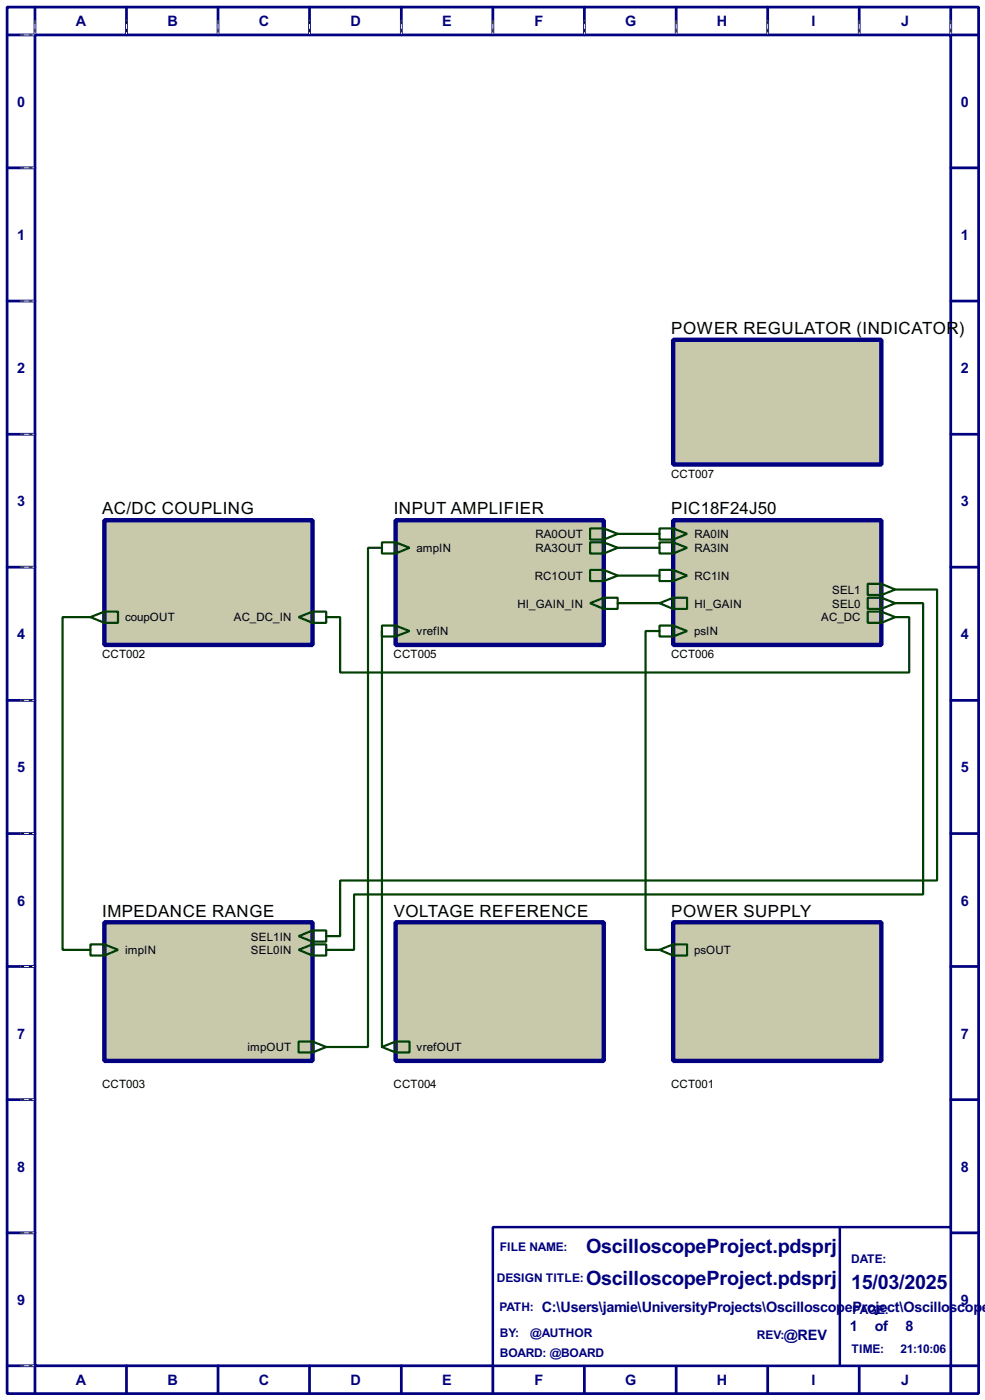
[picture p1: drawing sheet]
<svg xmlns="http://www.w3.org/2000/svg" width="180mm" height="256mm" viewBox="0 0 180 256" stroke-linecap="round" stroke-linejoin="round" font-family="sans-serif">
<g fill="none" stroke="#000080" stroke-width=".5">
<path d="M1.3 1.3h177.8v254h-177.8zM6.4 6.4h167.6v243.8h-167.6zM6.4 1.3v5.1h-5.1M23.2 1.3v5.1M39.9 1.3v5.1M56.7 1.3v5.1M73.5 1.3v5.1M90.2 1.3v5.1M107 1.3v5.1M123.8 1.3v5.1M140.5 1.3v5.1M157.3 1.3v5.1"/>
<path d="M174 1.3v5.1h5.1M1.3 30.8h5.1M174 30.8h5.1M1.3 55.2h5.1M174 55.2h5.1M1.3 79.6h5.1M174 79.6h5.1M1.3 103.9h5.1M174 103.9h5.1M1.3 128.3h5.1M174 128.3h5.1M1.3 152.7h5.1"/>
<path d="M174 152.7h5.1M1.3 177.1h5.1M174 177.1h5.1M1.3 201.5h5.1M174 201.5h5.1M1.3 225.9h5.1M174 225.9h5.1M1.3 250.2h5.1v5.1M23.2 250.2v5.1M39.9 250.2v5.1M56.7 250.2v5.1M73.5 250.2v5.1"/>
<path d="M90.2 250.2v5.1M107 250.2v5.1M123.8 250.2v5.1M140.5 250.2v5.1M157.3 250.2v5.1M179.1 250.2h-5.1v5.1"/>
</g>
<g fill="none" stroke="#fff" stroke-width=".18">
<path d="M3.9 6.4h2.3M6.4 3.9v2.3M23.2 3.9v2.3M39.9 3.9v2.3M56.7 3.9v2.3M73.5 3.9v2.3M90.2 3.9v2.3M107 3.9v2.3M123.8 3.9v2.3M140.5 3.9v2.3M157.3 3.9v2.3M174 3.9v2.3"/>
<path d="M3.9 30.8h2.3M3.9 55.2h2.3M3.9 79.6h2.3M3.9 103.9h2.3M3.9 128.3h2.3M3.9 152.7h2.3M3.9 177.1h2.3M3.9 201.5h2.3M3.9 225.9h2.3M3.9 250.2h2.3"/>
</g>
<g fill="none" stroke="#000" stroke-width=".18" stroke-dasharray=".5 1">
<path d="M3.9 6.4h2.3M6.4 3.9v2.3M23.2 3.9v2.3M39.9 3.9v2.3M56.7 3.9v2.3M73.5 3.9v2.3M90.2 3.9v2.3M107 3.9v2.3M123.8 3.9v2.3M140.5 3.9v2.3M157.3 3.9v2.3M174 3.9v2.3"/>
<path d="M3.9 30.8h2.3M3.9 55.2h2.3M3.9 79.6h2.3M3.9 103.9h2.3M3.9 128.3h2.3M3.9 152.7h2.3M3.9 177.1h2.3M3.9 201.5h2.3M3.9 225.9h2.3M3.9 250.2h2.3"/>
</g>
<path d="M90.2 224.8h83.8v25.4h-83.8z" fill="#fff" stroke="#000080" stroke-width=".45"/>
<path d="M153.7 224.8v25.4" fill="none" stroke="#000080" stroke-width=".45"/>
<path d="M113.1 97.8h7.6M16.6 113.1h-5.1v60.9h5.1M59.7 113.1h2.6v10.1h104.1v-10.1h-2.5M69.9 100.4h-2.5v91.4h-7.7M69.9 115.6v76.2M113.1 110.5h7.6M113.1 100.4h7.6M113.1 105.5h7.6M120.7 115.6h-2.5v58.4h2.5M163.9 108h7.6v53.3h-109.2v10.2h-2.6M163.9 110.5h5.1v53.4h-104.2v10.1h-5.1" fill="none" stroke="#004000" stroke-width=".4"/>
<g fill="#c8c8aa" stroke="#000080" stroke-width=".8">
<path d="M123.2 169h38.1v25.4h-38.1z"/>
<path d="M19.1 95.3h38.1v22.9h-38.1z"/>
<path d="M19.1 169h38.1v25.4h-38.1z"/>
<path d="M72.4 169h38.1v25.4h-38.1z"/>
<path d="M72.4 95.3h38.1v22.9h-38.1z"/>
</g>
<path d="M69.9 99.4h2.5l2.6 1-2.6 1h-2.5zM72.4 99.4v2M16.6 113.1l2.5-1h2.5v2h-2.5zM19.1 112.1v2M69.9 114.6h2.5l2.6 1-2.6 1h-2.5zM72.4 114.6v2M16.6 173h2.5l2.5 1-2.5 1.1h-2.5zM19.1 173v2.1M54.7 190.8h2.5l2.5 1-2.5 1h-2.5zM57.2 190.8v2M69.9 191.8l2.5-1h2.6v2h-2.6zM72.4 190.8v2" fill="none" stroke="#004000" stroke-width=".4"/>
<path d="M123.2 95.3h38.1v22.9h-38.1z" fill="#c8c8aa" stroke="#000080" stroke-width=".8"/>
<g fill="none" stroke="#004000" stroke-width=".4">
<path d="M108 96.8h2.5l2.6 1-2.6 1.1h-2.5zM108 99.4h2.5l2.6 1-2.6 1h-2.5zM110.5 96.8v2.1M110.5 99.4v2M120.7 96.8h2.5l2.6 1-2.6 1.1h-2.5zM120.7 99.4h2.5l2.6 1-2.6 1h-2.5zM123.2 96.8v2.1M123.2 99.4v2M54.7 113.1l2.5-1h2.5v2h-2.5zM57.2 112.1v2M108 110.5l2.5-1h2.6v2.1h-2.6zM108 104.4h2.5l2.6 1.1-2.6 1h-2.5z"/>
<path d="M110.5 104.4v2.1M110.5 109.5v2.1M120.7 114.6h2.5l2.6 1-2.6 1h-2.5zM120.7 110.5l2.5-1h2.6v2.1h-2.6zM120.7 104.4h2.5l2.6 1.1-2.6 1h-2.5zM123.2 104.4v2.1M123.2 109.5v2.1M123.2 114.6v2M158.8 112.1h2.5l2.6 1-2.6 1h-2.5zM158.8 109.5h2.5l2.6 1-2.6 1.1h-2.5zM158.8 107h2.5l2.6 1-2.6 1h-2.5zM161.3 107v2"/>
<path d="M161.3 109.5v2.1M161.3 112.1v2M54.7 171.5l2.5-1h2.5v2h-2.5zM54.7 174l2.5-1h2.5v2.1h-2.5zM57.2 170.5v2M57.2 173v2.1M120.7 174l2.5-1h2.6v2.1h-2.6zM123.2 173v2.1"/>
</g>
<path d="M123.2 62.3h38.1v22.8h-38.1z" fill="#c8c8aa" stroke="#000080" stroke-width=".8"/>
<g font-size="4.1" fill="#000080">
<text x="107.3" y="229.5">OscilloscopeProject.pdsprj</text>
<text x="107.3" y="235.4">OscilloscopeProject.pdsprj</text>
<text x="155.8" y="236.1">15/03/2025</text>
</g>
<g font-size="3.5">
<text x="122.9" y="61.3">POWER REGULATOR (INDICATOR)</text>
<text x="18.7" y="94.3">AC/DC COUPLING</text>
<text x="72.1" y="94.3">INPUT AMPLIFIER</text>
<text x="122.9" y="94.3">PIC18F24J50</text>
<text x="18.7" y="168">IMPEDANCE RANGE</text>
<text x="72.1" y="168">VOLTAGE REFERENCE</text>
<text x="122.9" y="168">POWER SUPPLY</text>
</g>
<g font-size="3" fill="#000080">
<text x="13.9" y="4.9">A</text>
<text x="30.6" y="4.9">B</text>
<text x="47.4" y="4.9">C</text>
<text x="64.1" y="4.9">D</text>
<text x="80.9" y="4.9">E</text>
<text x="97.8" y="4.9">F</text>
<text x="114.4" y="4.9">G</text>
<text x="131.2" y="4.9">H</text>
<text x="148.5" y="4.9">I</text>
<text x="164.9" y="4.9">J</text>
<text x="3.2" y="19.5">0</text>
<text x="175.9" y="19.5">0</text>
<text x="3.2" y="44">1</text>
<text x="175.9" y="44">1</text>
<text x="3.2" y="68.4">2</text>
<text x="175.9" y="68.4">2</text>
<text x="3.2" y="92.7">3</text>
<text x="175.9" y="92.7">3</text>
<text x="3.2" y="117.1">4</text>
<text x="175.9" y="117.1">4</text>
<text x="3.2" y="141.5">5</text>
<text x="175.9" y="141.5">5</text>
<text x="3.2" y="165.9">6</text>
<text x="175.9" y="165.9">6</text>
<text x="3.2" y="190.3">7</text>
<text x="175.9" y="190.3">7</text>
<text x="3.2" y="214.7">8</text>
<text x="175.9" y="214.7">8</text>
<text x="3.2" y="239.1">9</text>
<text x="175.9" y="239.1">9</text>
<text x="99.1" y="240.4">C:\Users\jamie\UniversityProjects\OscilloscopeProject\Oscilloscop</text>
<text x="143.5" y="245.5">@REV</text>
<text x="155.6" y="243.9">1</text>
<text x="160.1" y="243.9">of</text>
<text x="165.7" y="243.9">8</text>
<text x="179.7" y="240.4">e</text>
<text x="13.9" y="253.8">A</text>
<text x="30.6" y="253.8">B</text>
<text x="47.4" y="253.8">C</text>
<text x="64.1" y="253.8">D</text>
<text x="80.9" y="253.8">E</text>
<text x="97.8" y="253.8">F</text>
<text x="114.4" y="253.8">G</text>
<text x="131.2" y="253.8">H</text>
<text x="148.5" y="253.8">I</text>
<text x="164.9" y="253.8">J</text>
</g>
<g font-size="2.5" fill="#000080">
<text x="91.5" y="229.3">FILE NAME:</text>
<text x="155.8" y="231.3">DATE:</text>
<text x="90.9" y="234.9">DESIGN TITLE:</text>
<text x="91.4" y="240.2">PATH:</text>
<text x="91.5" y="245">BY:</text>
<text x="97.1" y="245">@AUTHOR</text>
<text x="138.5" y="245.3">REV:</text>
<text x="156" y="240.7">PAGE:</text>
<text x="91.5" y="248.7">BOARD: @BOARD</text>
<text x="155.8" y="247.8">TIME:</text>
<text x="164.8" y="247.8">21:10:06</text>
</g>
<g font-size="2.4">
<text x="122.8" y="87.5">CCT007</text>
<text x="76.3" y="101.2">ampIN</text>
<text x="98" y="98.6">RA0OUT</text>
<text x="98" y="101.2">RA3OUT</text>
<text x="127.1" y="98.6">RA0IN</text>
<text x="127.1" y="101.2">RA3IN</text>
<text x="97.9" y="106.3">RC1OUT</text>
<text x="127.1" y="106.3">RC1IN</text>
<text x="22.9" y="113.9">coupOUT</text>
<text x="42.8" y="113.9">AC_DC_IN</text>
<text x="94.7" y="111.3">HI_GAIN_IN</text>
<text x="127.1" y="111.3">HI_GAIN</text>
<text x="150.3" y="113.9">AC_DC</text>
<text x="152.3" y="111.3">SEL0</text>
<text x="152.3" y="108.8">SEL1</text>
<text x="76.3" y="116.4">vrefIN</text>
<text x="127.1" y="116.4">psIN</text>
<text x="18.7" y="120.6">CCT002</text>
<text x="72" y="120.6">CCT005</text>
<text x="122.8" y="120.6">CCT006</text>
<text x="45.9" y="172.3">SEL1IN</text>
<text x="22.9" y="174.8">impIN</text>
<text x="45.9" y="174.8">SEL0IN</text>
<text x="127.1" y="174.8">psOUT</text>
<text x="45.3" y="192.6">impOUT</text>
<text x="76.3" y="192.6">vrefOUT</text>
<text x="18.7" y="199.3">CCT003</text>
<text x="72" y="199.3">CCT004</text>
<text x="122.8" y="199.3">CCT001</text>
</g>
</svg>
